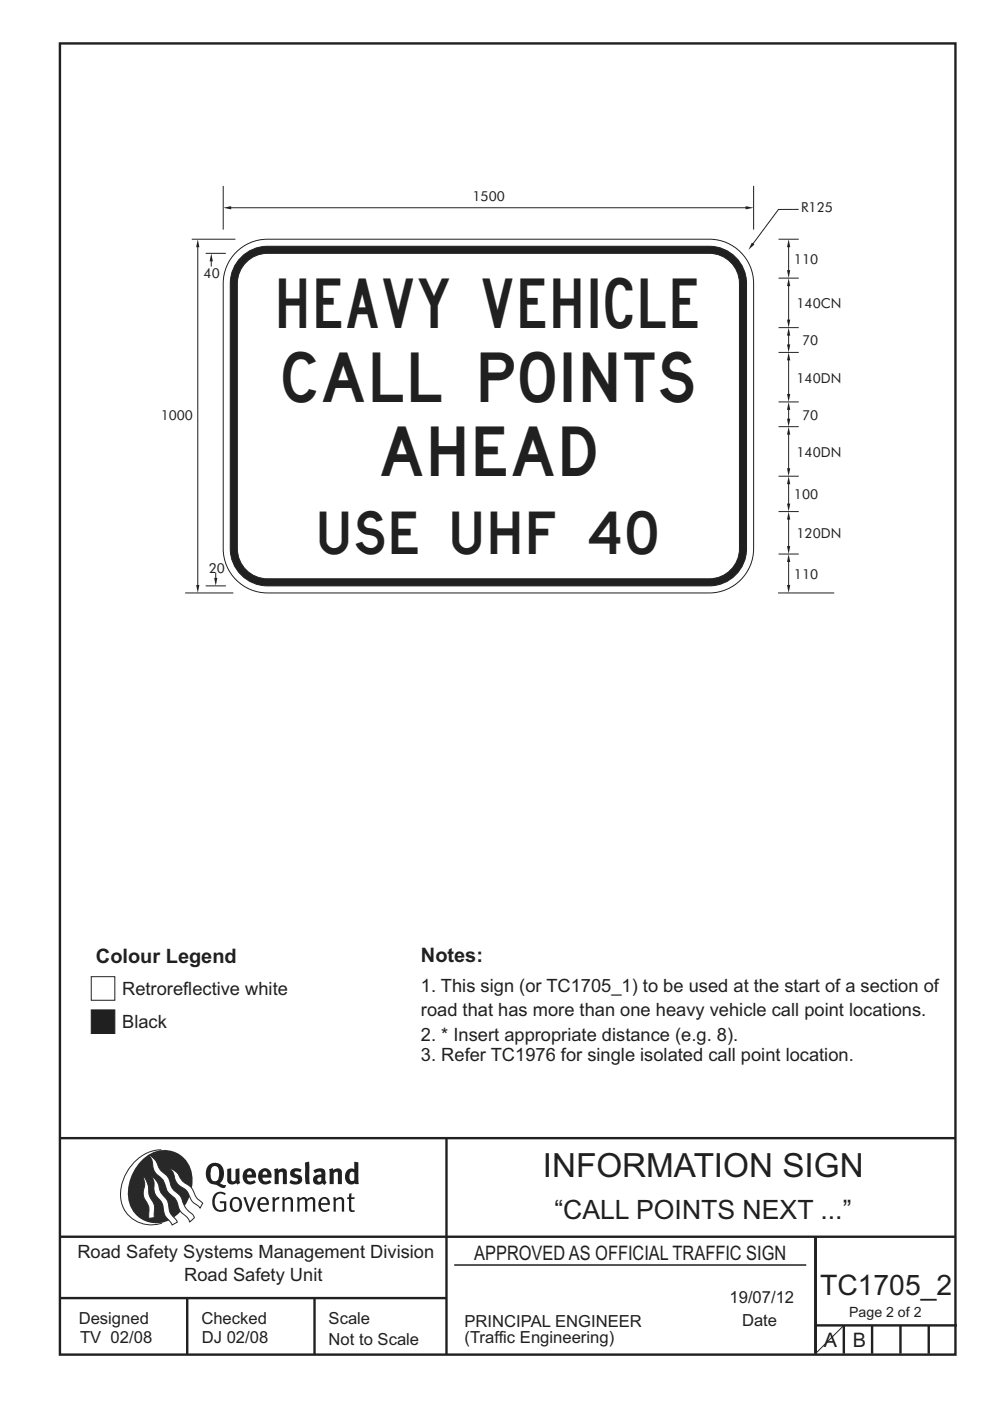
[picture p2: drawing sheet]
<svg xmlns="http://www.w3.org/2000/svg" width="210mm" height="297mm" viewBox="0 0 210 297" stroke-linecap="round" stroke-linejoin="round" font-family="sans-serif">
<g fill="none" stroke="#231f20" stroke-width=".51">
<path d="M12.7 9.2h190v278h-190zM12.7 241.3h189.9M94.7 241.4v45.8M12.7 262.2h190.1M12.7 275.2h82M39.7 275.2v12M66.7 275.2v12M173 262.2v24.8M173 281h30M179 281v6M185 281v6M191 281v6"/>
<path d="M197 281v6"/>
</g>
<path d="M96.4 268.2h74.6" fill="none" stroke="#231f20" stroke-width=".21"/>
<path d="M34.2 243.8a9.4 9.4 0 0 0-8.6 8.6 6.5 6.5 0 0 0 8.8 6.9" fill="none" stroke="#2b2824" stroke-width=".21"/>
<path d="M30.2 245.8a6.1 6.1 0 0 1 6.8-1.6 6.1 6.1 0 0 1 3.8 5.8 9.5 9.5 0 0 1-5.9 9.1 6 6 0 0 1-7.8-6.3 10.3 10.3 0 0 1 3.1-7z" fill-rule="evenodd" fill="#2b2824"/>
<g fill="#fff" stroke="#2b2824" stroke-width=".21">
<path d="M30.4 249.4a1.47 1.47 0 0 1 .8 1.2l.3 1.5a4.1 4.1 0 0 0 1.1 3l.2 1v2.1l-1.2 .1-.1-.9a3.9 3.9 0 0 0-.9-3.4 5.1 5.1 0 0 1 .1-2.8z" fill-rule="evenodd"/>
<path d="M36 247.7l.6 .3a4.2 4.2 0 0 1 1.9 2.2l1.1 .8a3.2 3.2 0 0 1 1.7 2.3l.6 .9 1.1 .9-.6 1-.4-.5a3.8 3.8 0 0 1-2-2.5 4.6 4.6 0 0 0-2-1.8 5.1 5.1 0 0 1-1.3-2.7z" fill-rule="evenodd"/>
<path d="M31.6 245a3.4 3.4 0 0 1 2.1 2.5l.7 1a3.3 3.3 0 0 1 1.7 2.5 5.2 5.2 0 0 0 2.1 2.5l.4 .7a5.2 5.2 0 0 0 2.3 3.3l.3 .7-.9 .9a3.2 3.2 0 0 0-1.6-1.9l-.7-.8a4.6 4.6 0 0 0-2.1-3.4 4 4 0 0 1-1.1-2.4 4 4 0 0 0-1.6-1.6 3.6 3.6 0 0 1-.9-2.7z" fill-rule="evenodd"/>
<path d="M32.2 249.5a1.2 1.2 0 0 1 1 .8l.4 .9a4.4 4.4 0 0 0 1.8 3.1l.3 .9a3.9 3.9 0 0 0 1.6 3.3l.3 .6-1.1 .6a3.5 3.5 0 0 0-1.3-1.7l-.3-.5a5.9 5.9 0 0 0-1-3.1 3.6 3.6 0 0 1-1.2-3.6z" fill-rule="evenodd"/>
</g>
<g fill="#231f20">
<path d="M45.6 253.1a1.74 1.74 0 0 1 2.3 0l-.2 .3a1.25 1.25 0 0 0-1.4-.2 1.25 1.25 0 0 0-.7 1.2 1.74 1.74 0 0 0 1.2 2.2l.7-.2v-1.3h-.8l-.1-.4h1.4v1.9a1.92 1.92 0 0 1-2.2 .1 1.92 1.92 0 0 1-.8-2.1l.3-1.1z" fill-rule="evenodd"/>
<path d="M49.4 254.5a.84 .84 0 0 1 1-.2 .84 .84 0 0 1 .4 1 .84 .84 0 0 1-.3 1.1 .84 .84 0 0 1-1-.1 2.32 2.32 0 0 1-.1-1.8zM49.1 254.2a1.93 1.93 0 0 0 .4 2.7 1.47 1.47 0 0 0 1.6-.5 1.47 1.47 0 0 0 .2-1.6 1.27 1.27 0 0 0-.9-1 1.27 1.27 0 0 0-1.3 .4z" fill-rule="evenodd"/>
<path d="M51.6 253.9l.5-.1 .9 2.6 .8-2.5h.5l-1.1 3h-.5z" fill-rule="evenodd"/>
<path d="M55.5 254.2a.72 .72 0 0 1 .8 .1 .72 .72 0 0 1 .2 .8h-1.4zM55.2 254a1.74 1.74 0 0 0 .6 3l1.1-.3 .1-.1-.2-.3a.96 .96 0 0 1-1.1 .2 .96 .96 0 0 1-.6-1h1.9a1.25 1.25 0 0 0-.4-1.4 1.25 1.25 0 0 0-1.4-.1z" fill-rule="evenodd"/>
<path d="M57.7 253.9l.5-.1 .1 .5 .5-.4 .5-.1-.2 .5a.67 .67 0 0 0-.8 .7v1.9h-.5z" fill-rule="evenodd"/>
<path d="M59.8 253.9l.5-.1 .1 .4a.93 .93 0 0 1 1-.4 .93 .93 0 0 1 .7 .8v2.3h-.4l-.1-2.5a.83 .83 0 0 0-1.2 .2v2.3h-.5z" fill-rule="evenodd"/>
<path d="M63 253.9l.4-.1 .2 .4a.87 .87 0 0 1 .8-.4 .87 .87 0 0 1 .7 .5l.1-.1a.89 .89 0 0 1 1-.4 .89 .89 0 0 1 .7 .8v2.3h-.5l-.1-2.6a.87 .87 0 0 0-1.1 .4v2.2h-.5l-.1-2.5a.8 .8 0 0 0-1.1 .2v2.3h-.4z" fill-rule="evenodd"/>
<path d="M68.4 254.2a.72 .72 0 0 1 .8 .1 .72 .72 0 0 1 .3 .8h-1.4zM68.1 254a1.74 1.74 0 0 0 .6 3l1.1-.3 .1-.1-.2-.3a.96 .96 0 0 1-1.1 .2 .96 .96 0 0 1-.5-1h1.9a1.25 1.25 0 0 0-.4-1.4 1.25 1.25 0 0 0-1.5-.1z" fill-rule="evenodd"/>
<path d="M70.6 253.9l.5-.1 .2 .4a.93 .93 0 0 1 1-.4 .93 .93 0 0 1 .7 .8v2.3h-.5l-.1-2.5a.83 .83 0 0 0-1.2 .2v2.3h-.4z" fill-rule="evenodd"/>
<path d="M74.1 253.1l.5-.1-.1 .9h.8l-.2 .3h-.6v2.2l.2 .2h.5v.3a.76 .76 0 0 1-1.2-.6v-2.1h-.4v-.3h.4z" fill-rule="evenodd"/>
<path d="M45.1 247.4l.4-.2a.95 .95 0 0 1 1 1.3v.4a1.13 1.13 0 0 1-1 1.5 1.39 1.39 0 0 1-.8-1.8l.1-.9zM44.4 246.9a2.61 2.61 0 0 0 .6 4.1l1 .3a1.66 1.66 0 0 0 1.7 .5l.3-.6h-.7l-.7-.3a2.7 2.7 0 0 0-.1-4.2 1.97 1.97 0 0 0-2.1 .2z" fill-rule="evenodd"/>
<path d="M48.2 247.8l.9-.1v2.5l.4 .3 .5-.3v-2.3l.8-.2v2.5l.2 .6-.6 .3-.3-.3a1.12 1.12 0 0 1-1.2 .2 1.12 1.12 0 0 1-.7-1z" fill-rule="evenodd"/>
<path d="M52.7 248.4h.5l.2 .7h-1zM51.8 248.3a1.74 1.74 0 0 0 .1 2.4 1.74 1.74 0 0 0 2.4 0l-.4-.5a.85 .85 0 0 1-.9 .3 .85 .85 0 0 1-.6-.8h1.9a1.47 1.47 0 0 0-.7-1.8 1.47 1.47 0 0 0-1.8 .4z" fill-rule="evenodd"/>
<path d="M55.9 248.4h.5l.3 .7h-1zM55.1 248.3a1.74 1.74 0 0 0 .1 2.4 1.74 1.74 0 0 0 2.3 0l-.3-.5a.85 .85 0 0 1-.9 .3 .85 .85 0 0 1-.6-.8h1.9a1.47 1.47 0 0 0-.7-1.8 1.47 1.47 0 0 0-1.8 .4z" fill-rule="evenodd"/>
<path d="M58.1 247.9l.8-.2 .2 .4a.99 .99 0 0 1 1.1-.4 .99 .99 0 0 1 .6 1v2.4h-.8v-2.5a.56 .56 0 0 0-.9 .1v2.4h-.9z" fill-rule="evenodd"/>
<path d="M61.7 248.1a1.97 1.97 0 0 1 2.3-.1l-.4 .5a.7 .7 0 0 0-1.1 .2l.4 .3a1.06 1.06 0 0 1 1.2 .9 1.06 1.06 0 0 1-.9 1.2 2.32 2.32 0 0 1-1.8-.3l.3-.6h.1a.86 .86 0 0 0 1.4 0 .85 .85 0 0 0-.9-.5 .94 .94 0 0 1-.6-1.6z" fill-rule="evenodd"/>
<path d="M67.4 249.8l.7-.2v.7l-.6 .2-.2-.4zM66.5 248.2l.4 .5a1.1 1.1 0 0 1 1.2-.2l.1 .5a1.27 1.27 0 0 0-1.4 .3 1.27 1.27 0 0 0-.3 1.3 1.24 1.24 0 0 0 1.9 .2l.4 .4 .5-.5a1.3 1.3 0 0 1-.3-1.4 1.22 1.22 0 0 0-.4-1.4 2.31 2.31 0 0 0-2.1 .3z" fill-rule="evenodd"/>
<path d="M69.8 247.9l.8-.2 .1 .4a.99 .99 0 0 1 1.1-.4 .99 .99 0 0 1 .7 1v2.4h-.8l-.1-2.5a.56 .56 0 0 0-.8 .1v2.4h-.9z" fill-rule="evenodd"/>
<path d="M74.4 248.5l.3-.1 .5 .2v1.6l-.7 .2a1.49 1.49 0 0 1-.1-1.9zM75.1 246.3l.1 1.6a1.43 1.43 0 0 0-1.5 .2 1.43 1.43 0 0 0-.5 1.5 1.33 1.33 0 0 0 .6 1.3 1.33 1.33 0 0 0 1.5 0v.2h.8l-.1-4.7z" fill-rule="evenodd"/>
<path d="M64.7 246.5l.9-.2 .1 4.8-.8-.1-.2-1.1z" fill-rule="evenodd"/>
</g>
<path d="M19.4 214.1h5v5h-5z" fill-rule="evenodd" fill="#231f20" stroke="#231f20" stroke-width=".21"/>
<path d="M19.4 207.1h5v5h-5z" fill-rule="evenodd" fill="#fff" stroke="#231f20" stroke-width=".21"/>
<path d="M179 281l-6 6" fill="none" stroke="#231f20" stroke-width=".21"/>
<path d="M113.5 95.1l2.1 1.3M114.6 94.5v2.4M115.6 95.1l-2.1 1.3" fill="none" stroke="#231f20" stroke-width=".35"/>
<path d="M49.7 53.9a9.4 9.4 0 0 1 7-3.2h93.8a9.4 9.4 0 0 1 9.3 9.4v56.2a9.4 9.4 0 0 1-9.3 9.4h-93.8a9.4 9.4 0 0 1-9.4-9.4v-56.2a9.3 9.3 0 0 1 2.4-6.2z" fill-rule="evenodd" fill="#fff" stroke="#231f20" stroke-width=".21"/>
<path d="M51.2 54.5a7.9 7.9 0 0 1 5.5-2.3h93.8a7.9 7.9 0 0 1 7.8 7.9v56.2a7.9 7.9 0 0 1-7.8 7.9h-93.8a7.9 7.9 0 0 1-7.9-7.9v-56.2a7.9 7.9 0 0 1 2.4-5.6z" fill-rule="evenodd" fill="#231f20" stroke="#231f20" stroke-width=".21"/>
<path d="M52.2 55.6a6.4 6.4 0 0 1 4.5-1.9h93.8a6.4 6.4 0 0 1 6.3 6.4v56.2a6.4 6.4 0 0 1-6.3 6.4h-93.8a6.4 6.4 0 0 1-6.4-6.4v-56.2a6.3 6.3 0 0 1 1.9-4.5z" fill-rule="evenodd" fill="#fff" stroke="#231f20" stroke-width=".21"/>
<path d="M167.3 119v5.2M165 125.7h11.9" fill="none" stroke="#231f20" stroke-width=".21"/>
<g fill="#231f20">
<path d="M166.9 124h.7l-.3 1.7z"/>
<path d="M167.3 117.5l.3 1.7h-.7z"/>
</g>
<path d="M167.3 110v5.9" fill="none" stroke="#231f20" stroke-width=".21"/>
<g fill="#231f20">
<path d="M166.9 115.8h.7l-.3 1.7z"/>
<path d="M167.3 108.5l.3 1.7h-.7z"/>
</g>
<path d="M165.1 117.5h4.3M165.1 101h4.3M167.3 102.5v4.4" fill="none" stroke="#231f20" stroke-width=".21"/>
<g fill="#231f20">
<path d="M166.9 106.8h.7l-.3 1.7z"/>
<path d="M167.3 101l.3 1.7h-.7z"/>
</g>
<path d="M167.3 92v7.4" fill="none" stroke="#231f20" stroke-width=".21"/>
<g fill="#231f20">
<path d="M166.9 99.3h.7l-.3 1.7z"/>
<path d="M167.3 90.5l.3 1.7h-.7z"/>
</g>
<path d="M167.3 52.3v5.1M165.1 90.5h4.3" fill="none" stroke="#231f20" stroke-width=".21"/>
<g fill="#231f20">
<path d="M166.9 57.3h.7l-.3 1.7z"/>
<path d="M167.3 50.7l.3 1.7h-.7z"/>
</g>
<path d="M48.9 44h109.4" fill="none" stroke="#231f20" stroke-width=".21"/>
<g fill="#231f20">
<path d="M158.2 43.7l1.6 .3-1.6 .4z"/>
<path d="M47.3 44l1.7-.3v.7z"/>
</g>
<path d="M165.1 50.7h4.3M165.1 74.7h4.3M165.1 85.2h4.3M167.3 86.8v2.1M165.1 108.5h4.3" fill="none" stroke="#231f20" stroke-width=".21"/>
<g fill="#231f20">
<path d="M167.3 85.2l.3 1.7h-.7z"/>
<path d="M166.9 88.8h.7l-.3 1.7z"/>
</g>
<path d="M167.3 76.3v7.4" fill="none" stroke="#231f20" stroke-width=".21"/>
<g fill="#231f20">
<path d="M166.9 83.5h.7l-.3 1.7z"/>
<path d="M167.3 74.7l.3 1.7h-.7z"/>
</g>
<path d="M165.1 59h4.3M165.1 69.5h4.3M167.3 60.5v7.4" fill="none" stroke="#231f20" stroke-width=".21"/>
<g fill="#231f20">
<path d="M167.3 59l.3 1.7h-.7z"/>
<path d="M166.9 67.8h.7l-.3 1.7z"/>
</g>
<path d="M167.3 71v2.2" fill="none" stroke="#231f20" stroke-width=".21"/>
<g fill="#231f20">
<path d="M166.9 73h.7l-.3 1.7z"/>
<path d="M167.3 69.5l.3 1.7h-.7z"/>
</g>
<path d="M47.3 39.4v9.3M159.8 39.4v9.3M40.7 50.7h9.2M43.6 53.7h4.3M39.3 125.7h10.2M43.6 124.2h4.3M45.8 121.4v1.3" fill="none" stroke="#231f20" stroke-width=".21"/>
<path d="M45.4 122.5h.7l-.3 1.7z" fill="#231f20"/>
<path d="M41.9 52.3v71.9" fill="none" stroke="#231f20" stroke-width=".21"/>
<g fill="#231f20">
<path d="M41.6 124h.7l-.4 1.7z"/>
<path d="M41.9 50.7l.4 1.7h-.7z"/>
</g>
<path d="M44.8 55.3v1.2" fill="none" stroke="#231f20" stroke-width=".21"/>
<path d="M44.8 53.7l.3 1.7h-.6z" fill="#231f20"/>
<path d="M169.4 44.4h-4.3l-5.4 7.3" fill="none" stroke="#231f20" stroke-width=".21"/>
<path d="M159.5 51.4l.5 .4-1.3 1.2z" fill="#231f20"/>
<g font-size="10.5" fill="#231f20">
<text x="59.2" y="69.5">HEAVY VEHICLE</text>
<text x="60.1" y="85.2">CALL POINTS</text>
<text x="80.8" y="101">AHEAD</text>
</g>
<text font-size="9" fill="#231f20" x="67.8" y="117.5">USE UHF 40</text>
<text font-size="7.1" fill="#231f20" x="115.1" y="249.4">INFORMATION SIGN</text>
<text font-size="6" fill="#231f20" x="174" y="274.6">TC1705_2</text>
<text font-size="5.6" fill="#231f20" x="117.6" y="258.6">“CALL POINTS NEXT ...”</text>
<g font-size="4.2" fill="#231f20">
<text x="89.3" y="203.9">Notes:</text>
<text x="20.4" y="204.1">Colour Legend</text>
<text x="100.6" y="267.2">APPROVED AS OFFICIAL TRAFFIC SIGN</text>
<text x="174.7" y="285.6">A</text>
<text x="180.9" y="285.6">B</text>
</g>
<g font-size="3.9" fill="#231f20">
<text x="25.9" y="211">Retroreflective white</text>
<text x="89.3" y="210.3">1. This sign (or TC1705_1) to be used at the start of a section of</text>
<text x="89.3" y="215.5">road that has more than one heavy vehicle call point locations.</text>
<text x="25.9" y="218.1">Black</text>
<text x="89.3" y="220.7">2. * Insert appropriate distance (e.g. 8).</text>
<text x="89.3" y="225">3. Refer TC1976 for single isolated call point location.</text>
<text x="16.4" y="266.8">Road Safety Systems Management Division</text>
<text x="39.1" y="271.6">Road Safety Unit</text>
</g>
<g font-size="3.5" fill="#231f20">
<text x="16.7" y="280.7">Designed</text>
<text x="42.7" y="280.7">Checked</text>
<text x="69.7" y="280.7">Scale</text>
<text x="98.5" y="281.4">PRINCIPAL ENGINEER</text>
<text x="154.7" y="276.2">19/07/12</text>
<text x="157.4" y="281.2">Date</text>
<text x="17" y="284.8">TV 02/08</text>
<text x="42.8" y="284.8">DJ 02/08</text>
<text x="69.7" y="285.2">Not to Scale</text>
<text x="98.5" y="284.8">(Traffic Engineering)</text>
</g>
<text font-size="3" fill="#231f20" x="180.1" y="279.2">Page 2 of 2</text>
<g font-size="2.9" fill="#231f20">
<text x="100.2" y="42.6">1500</text>
<text x="170" y="45">R125</text>
<text x="43.2" y="59">40</text>
<text x="168.4" y="56">110</text>
<text x="169" y="65.4">140CN</text>
<text x="170.1" y="73.2">70</text>
<text x="169" y="81.1">140DN</text>
<text x="34.1" y="89">1000</text>
<text x="170.1" y="89">70</text>
<text x="169" y="96.9">140DN</text>
<text x="168.4" y="105.9">100</text>
<text x="169" y="114.1">120DN</text>
<text x="44.3" y="121.5">20</text>
<text x="168.4" y="122.7">110</text>
</g>
</svg>
